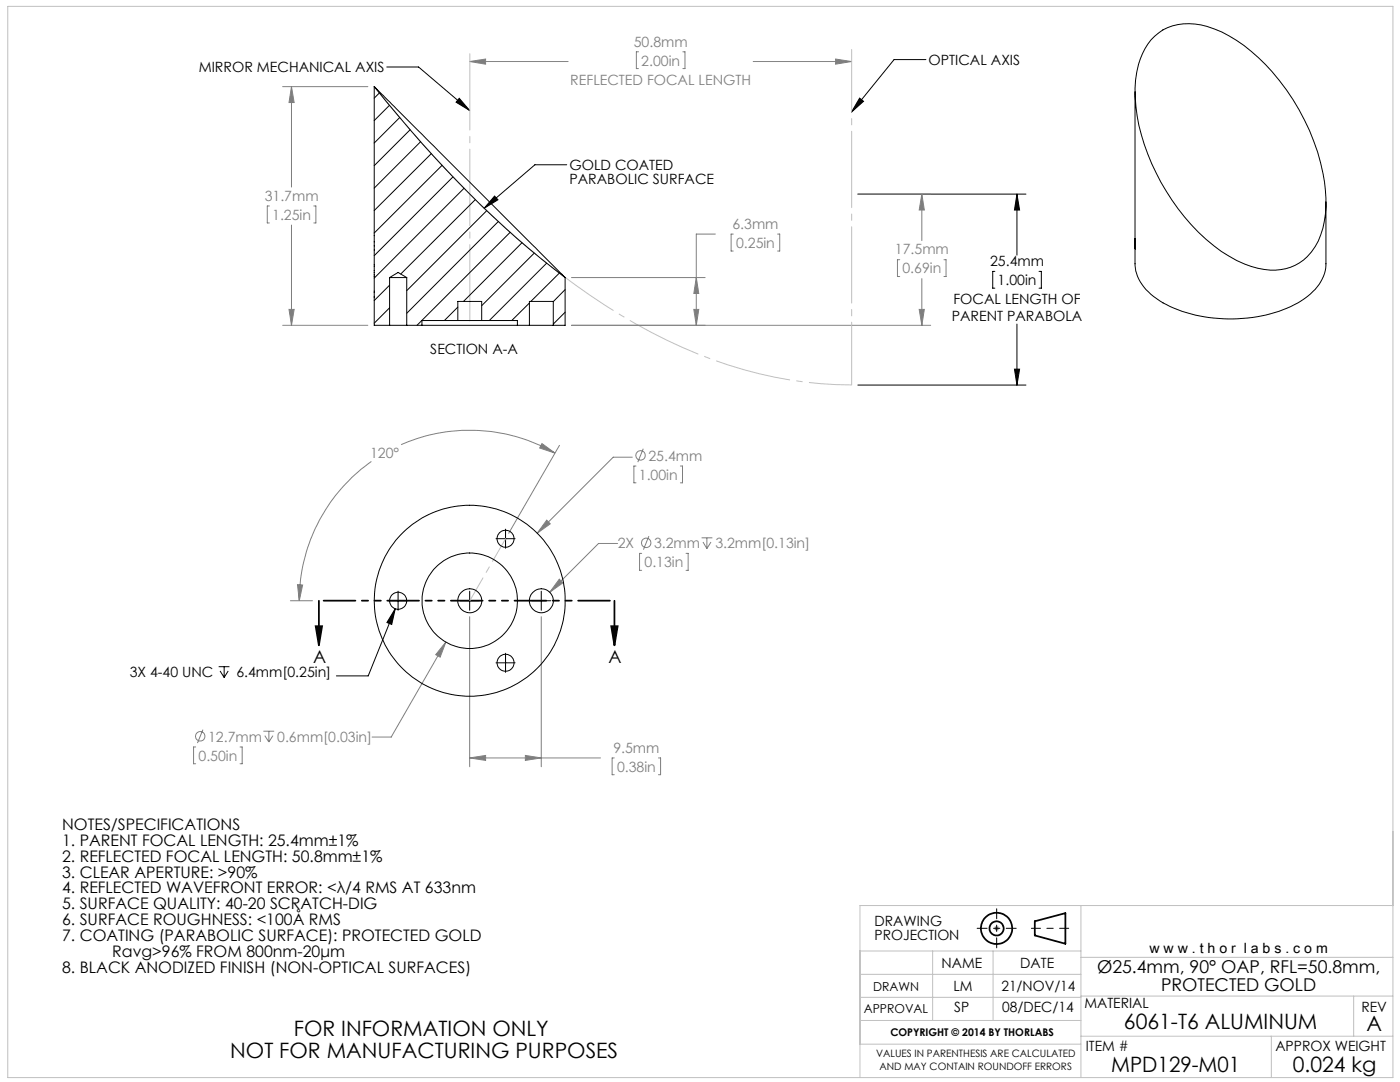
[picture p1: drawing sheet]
<svg xmlns="http://www.w3.org/2000/svg" width="279mm" height="216mm" viewBox="0 0 279 216" stroke-linecap="round" stroke-linejoin="round" font-family="sans-serif">
<g fill="none" stroke="#000" stroke-width=".35">
<path d="M63.6 119.9v8.9M122.6 119.9v8.9M63 125h1.3l-.7 3.8zM122 125h1.3l-.7 3.8zM206.5 183.8l6.1-1.6v6.1l-6.1-1.6z"/>
<circle cx="198.9" cy="185.2" r="3.1"/>
<circle cx="198.9" cy="185.2" r="1.4"/>
</g>
<g fill="none" stroke="#808080" stroke-width=".2">
<path d="M56.4 17.3h17M58.2 17.3v20M58.2 17.3l.5 3.2h-1zM93.7 12.3h19.7M93.7 12.3l3.2-.5v1zM127.4 10.3h-.4v3.4h.4M136.3 10.3h.4v3.4h-.4M150.3 12.3h19.6M166.8 11.8l3.1 .5-3.1 .5zM171.2 38.7h14.5M184 38.7v9.3M184 38.7l.5 3.2h-1.1z"/>
<path d="M53.8 41.1h-.5v3.4h.5M58.2 44.9v20M62.6 41.1h.4v3.4h-.4M114.1 55.4h26.6M139 55.4l.5 3.2h-1zM142.8 46.7h-3.8v18.2M146.3 46.7h-.4v3.4h.4M155.2 46.7h.4v3.4h-.4M179.6 51.8h-.5v3.4h.5M184 55.6v9.3M188.4 51.8h.4v3.4h-.4M56.4 64.9h17"/>
<path d="M57.7 61.7h1l-.5 3.2zM114.1 64.9h71.6M138.5 61.7h1l-.5 3.2zM183.4 61.7h1.1l-.5 3.2zM74.1 92.1a33.9 33.9 0 0 0-14.4 27.8M80 88.7a34.1 34.1 0 0 1 30.8 1.7M108.2 88.5l2.6 1.9-3.1-1zM111.7 88.9l-10.2 17.5M126.2 91.2h-3.8l-15.2 15.2M126.9 93h-.4v3.3h.4M128.4 89.5l-1.1 2.7M135.8 93h.4v3.3h-.4"/>
<path d="M58 119.9h4.4M59.4 116.7h1l-.7 3.2zM109.1 103.8l.7 .7-2.6 1.9zM111.6 115.6l.7 .7-2.6 1.9zM123.3 108.4h-3.8l-9.8 9.8M128.1 110.4h-.5v3.4h.5M129.5 107l-1.1 2.7M136.9 110.4h.4v3.4h-.4M140 107.3h2.2M140.3 108.2l.8 1.3M141.1 107.3v2.2M141.9 108.2l-.8 1.3"/>
<path d="M89 128.1l-10.9 19h-3.8M89 128.1l-1.2 3-.8-.5zM93.7 123v30M108 123v30M39.1 149h-.5v3.4h.5M40.5 145.6l-1.1 2.7M47.9 149h.4v3.4h-.4M52.6 145.9h2.1M52.8 146.8l.9 1.3M53.7 145.9v2.2M54.5 146.8l-.8 1.3M93.7 151.2h26.1"/>
<path d="M93.7 151.2l3.2-.5v1zM104.8 150.7l3.2 .5-3.2 .5zM122.6 151.2h-.4v3.4h.4M131.4 151.2h.4v3.4h-.4M198.4 185.2h1M198.5 184.9l.7 .7M198.9 184.7v1M199.2 184.9l-.7 .7"/>
<circle cx="127.8" cy="90.9" r=".95"/>
<circle cx="129" cy="108.3" r=".93"/>
<circle cx="40" cy="146.9" r=".93"/>
</g>
<path d="M205.8 185.2h7.5" fill="none" stroke="#000" stroke-width=".2" stroke-dasharray="15.2 1.3 1.3 1.3" stroke-dashoffset="13.4"/>
<path d="M195 185.2h7.8M198.9 181.3v7.8" fill="none" stroke="#000" stroke-width=".2" stroke-dasharray="15.2 1.3 1.3 1.3" stroke-dashoffset="13.2"/>
<g fill="none" stroke="#c0c0c0" stroke-width=".2">
<path d="M1.6 1.3h276.4v213.7h-276.4zM171.6 189.8h44.1M171.6 199h44.1M171.6 194.4h44.1M186.1 189.8v13.8M198.2 189.8v13.8M215.7 198.8h62.3M215.7 180.7v34.3M215.7 191h62.3M270.2 198.8v8M278 180.7h-106.4v34.3M171.6 203.6h44.1"/>
<path d="M171.6 208.4h44.1M215.7 206.8h62.3M253.7 206.8v8.2"/>
</g>
<g fill="none" stroke="#000" stroke-width=".2">
<path d="M77.2 13.4h6.3l10.2 8.6M91.7 19.6l2 2.4-2.7-1.6zM171.6 19.6l.7 .6-2.4 2.2zM184.8 11.9h-6.4l-8.5 10.5M98.7 39.1l.7 .8-2.8 1.7zM113.1 32.9h-6.3l-10.2 8.7M171.2 38.7h33.6M203 38.7l.5 3.2h-1zM203 38.7v12.2M198.5 54.2h-.4v3.3h.4M207.4 54.2h.4v3.3h-.4M171.2 76.8h33.6"/>
<path d="M202.5 73.7h1l-.5 3.1zM203 64.7v12.1M77.5 119.9h3.9M79.4 118v3.8M91.8 119.9h3.8M93.7 118v3.8M99 107.5h3.8M100.9 105.6v3.8M106.1 119.9h3.8M108 118v3.8M43.6 133h2.2M43.9 133.9l.8 1.3"/>
<path d="M44.7 133v2.2M45.5 133.9l-.8 1.3M78.9 121.5l-5.4 13.4h-6.4M78.9 121.5l-.7 3.1-1-.4zM99 132.3h3.8M100.9 130.4v3.8"/>
</g>
<path d="M74.7 17.3a218.1 218.1 0 0 0 36.9 37.1 108.7 108.7 0 0 0 39.9 20.2 78.1 78.1 0 0 0 18.5 2.2" fill="none" stroke="#c0c0c0" stroke-width=".2" stroke-dasharray="15.2 1.3 1.3 1.3" stroke-dashoffset="6.7" stroke-linecap="butt"/>
<path d="M63.7 119.9h58.9" fill="none" stroke="#000" stroke-width=".35" stroke-dasharray="6.3 1.3 1.3 1.3 1.3 1.3" stroke-dashoffset="-.9"/>
<path d="M93.8 119.9l7.1-12.4" fill="none" stroke="#c0c0c0" stroke-width=".2" stroke-dasharray="15.2 1.3 1.3 1.3" stroke-dashoffset="10"/>
<path d="M93.8 64.9v-55" fill="none" stroke="#c0c0c0" stroke-width=".2" stroke-dasharray="15.2 1.3 1.3 1.3" stroke-dashoffset="-.8"/>
<path d="M170 76.8v-66.9" fill="none" stroke="#c0c0c0" stroke-width=".2" stroke-dasharray="15.2 1.3 1.3 1.3" stroke-dashoffset="2.7"/>
<g fill="#000">
<path d="M203 38.7l.5 3.2h-1zM202.5 73.7h1l-.5 3.1z"/>
<path d="M63 125h1.3l-.7 3.8zM122 125h1.3l-.7 3.8z"/>
<path d="M78.9 121.5l-.7 3.1-1-.4zM171.6 19.6l.7 .6-2.4 2.2zM91.7 19.6l2 2.4-2.7-1.6zM98.7 39.1l.7 .8-2.8 1.7z"/>
</g>
<g fill="#808080">
<path d="M108.2 88.5l2.6 1.9-3.1-1zM59.4 116.7h1l-.7 3.2zM93.7 12.3l3.2-.5v1zM166.8 11.8l3.1 .5-3.1 .5zM184 38.7l.5 3.2h-1.1zM183.4 61.7h1.1l-.5 3.2zM58.2 17.3l.5 3.2h-1zM57.7 61.7h1l-.5 3.2z"/>
<path d="M109.1 103.8l-1.9 2.6 2.6-1.9zM111.6 115.6l-1.9 2.6 2.6-1.9zM93.7 151.2l3.2-.5v1zM104.8 150.7l3.2 .5-3.2 .5zM89 128.1l-2 2.5 .8 .5zM138.5 61.7h1l-.5 3.2zM139 55.4l.5 3.2h-1z"/>
</g>
<g fill="none" stroke="#000" stroke-width=".2">
<path d="M74.7 17.3a217.2 217.2 0 0 0 38.1 38.1M74.7 17.3l38.1 38.1M74.7 17.3v47.6h3.1M75.7 18.6l-1 1M226.5 18.3v34.3a8.7 8.7 0 0 0 4.3 7 27.3 27.3 0 0 0 18.1 3.9 23.4 23.4 0 0 0 12.6-4.8 8.2 8.2 0 0 0 3.1-6.1v-12.3M229.7 8a10 10 0 0 1 10-3 27.6 27.6 0 0 1 14.2 9.3 42.5 42.5 0 0 1 10.7 25.3 16.2 16.2 0 0 1-2.9 10.7 9.9 9.9 0 0 1-10.7 3.2 27.3 27.3 0 0 1-13.3-8.7 44.1 44.1 0 0 1-11-23.6 18.4 18.4 0 0 1 2.4-12.4zM77.7 21l-3 3.1M79.8 23.5l-5.1 5M81.8 25.9l-7.1 7.2M83.9 28.3l-9.2 9.2M86.1 30.7l-11.4 11.3M88.2 33l-13.5 13.5"/>
<path d="M90.4 35.3l-15.7 15.7M92.6 37.6l-17.9 17.9M94.9 39.8l-14.9 14.9M77.8 55.4h3.4M77.8 55.4l1.6-1 1.8 1M77.8 55.4v9.5M77.8 56.9l-3.1 3.1M81.2 55.4v9.5M97.1 42.1l-15.9 15.9M99.4 44.2l-18.2 18.3M101.8 46.4l-18.6 18.5M104.2 48.4l-11.7 11.7"/>
<path d="M106.6 50.5l-10.5 10.5M109.1 52.5l-11.5 11.5M111.6 54.5l-5.7 5.6M112.8 55.4v9.5h-2.4M112.8 57.8l-2.4 2.4M226.5 48.3v-.3l.1 1.7v-.2M226.5 47.6l.1 1.1M226.5 49v.1M77.8 64.9h3.4M77.8 61.4l-3.1 3.1M81.2 64.9h3M84.2 64.9h19.1"/>
<path d="M91.4 64h4.7M91.4 64h-7.2v.9M91.4 64v-3.9h4.7v3.9M91.4 61.3l-2.7 2.7M96.1 64h7.2v.9M103.3 64.9h2.4M105.7 64.9h4.7M105.7 60.5l-3.6 3.5M110.4 60.1v4.8M110.4 60.1h-4.7v4.8M112.8 62.3l-2.4 2.4"/>
<circle cx="79.5" cy="119.9" r="1.7"/>
<circle cx="93.7" cy="119.9" r="9.5"/>
<circle cx="93.8" cy="119.9" r="19"/>
<circle cx="93.8" cy="119.9" r="2.39"/>
<circle cx="100.9" cy="107.5" r="1.69"/>
<circle cx="108" cy="119.9" r="2.39"/>
<circle cx="100.9" cy="132.3" r="1.7"/>
</g>
<g font-size="4.2">
<text x="58.6" y="206.8">FOR INFORMATION ONLY</text>
<text x="224.3" y="205.2">6061-T6 ALUMINUM</text>
<text x="272.7" y="205.8">A</text>
<text x="45.9" y="211">NOT FOR MANUFACTURING PURPOSES</text>
<text x="221.8" y="213.9">MPD129-M01</text>
<text x="258" y="213.9">0.024 kg</text>
</g>
<g font-size="3.5">
<text x="62.5" y="132.4">A</text>
<text x="121.4" y="132.4">A</text>
<text x="218.9" y="194.2">Ø25.4mm, 90° OAP, RFL=50.8mm,</text>
<text x="231.7" y="197.7">PROTECTED GOLD</text>
</g>
<g font-size="3.2">
<text x="12.4" y="165.6">NOTES/SPECIFICATIONS</text>
<text x="12.4" y="168.8">1. PARENT FOCAL LENGTH: 25.4mm±1%</text>
<text x="12.4" y="171.9">2. REFLECTED FOCAL LENGTH: 50.8mm±1%</text>
<text x="12.4" y="175.1">3. CLEAR APERTURE: &gt;90%</text>
<text x="12.4" y="178.3">4. REFLECTED WAVEFRONT ERROR: &lt;λ/4 RMS AT 633nm</text>
<text x="12.4" y="181.5">5. SURFACE QUALITY: 40-20 SCRATCH-DIG</text>
<text x="12.4" y="184.6">6. SURFACE ROUGHNESS: &lt;100Å RMS</text>
<text x="12.4" y="187.8">7. COATING (PARABOLIC SURFACE): PROTECTED GOLD</text>
<text x="22.4" y="191">Ravg&gt;96% FROM 800nm-20μm</text>
<text x="12.4" y="194.2">8. BLACK ANODIZED FINISH (NON-OPTICAL SURFACES)</text>
</g>
<g font-size="2.8" fill="#808080">
<text x="126.5" y="9.3">50.8mm</text>
<text x="113.8" y="16.9">REFLECTED FOCAL LENGTH</text>
<text x="128" y="13.1">2.00in</text>
<text x="52.8" y="40.1">31.7mm</text>
<text x="54.3" y="43.8">1.25in</text>
<text x="146.2" y="45.7">6.3mm</text>
<text x="146.9" y="49.5">0.25in</text>
<text x="178.6" y="50.8">17.5mm</text>
<text x="180.1" y="54.6">0.69in</text>
<text x="73.8" y="91.5">120°</text>
<text x="127.5" y="95.7">1.00in</text>
<text x="129.4" y="91.9">25.4mm</text>
<text x="123.3" y="109.4">2X</text>
<text x="128.6" y="113.2">0.13in</text>
<text x="130.5" y="109.4">3.2mm</text>
<text x="142.8" y="109.4">3.2mm[0.13in]</text>
<text x="41.5" y="148">12.7mm</text>
<text x="55.3" y="148">0.6mm[0.03in]</text>
<text x="39.6" y="151.8">0.50in</text>
<text x="122.4" y="150.2">9.5mm</text>
<text x="123.1" y="154">0.38in</text>
</g>
<g font-size="2.8">
<text x="39.7" y="14.4">MIRROR MECHANICAL AXIS</text>
<text x="185.3" y="13">OPTICAL AXIS</text>
<text x="113.6" y="34">GOLD COATED</text>
<text x="113.6" y="36.8">PARABOLIC SURFACE</text>
<text x="197.6" y="53.1">25.4mm</text>
<text x="199.1" y="56.9">1.00in</text>
<text x="189.9" y="64">PARENT PARABOLA</text>
<text x="190.3" y="60.7">FOCAL LENGTH OF</text>
<text x="85.9" y="70.6">SECTION A-A</text>
<text x="25.9" y="135.1">3X 4-40 UNC</text>
<text x="47.2" y="135.1">6.4mm[0.25in]</text>
<text x="174.5" y="184.8">DRAWING</text>
<text x="174.5" y="187.6">PROJECTION</text>
<text x="229.4" y="190.2">w w w . t h o r l a b s . c o m</text>
<text x="187.9" y="193.2">NAME</text>
<text x="190.3" y="197.7">LM</text>
<text x="199.9" y="197.7">21/NOV/14</text>
<text x="203.6" y="193.2">DATE</text>
<text x="190.5" y="202">SP</text>
<text x="200" y="202">08/DEC/14</text>
<text x="216.4" y="201.2">MATERIAL</text>
<text x="271.7" y="201.8">REV</text>
<text x="216.7" y="209.7">ITEM #</text>
<text x="254.5" y="209.7">APPROX WEIGHT</text>
</g>
<g font-size="2.5">
<text x="174.2" y="197.7">DRAWN</text>
<text x="172.4" y="202.2">APPROVAL</text>
</g>
<text font-size="2.1" x="177.7" y="206.8">COPYRIGHT © 2014 BY THORLABS</text>
<g font-size="2">
<text x="174.8" y="211">VALUES IN PARENTHESIS ARE CALCULATED</text>
<text x="175.5" y="213.5">AND MAY CONTAIN ROUNDOFF ERRORS</text>
</g>
</svg>
